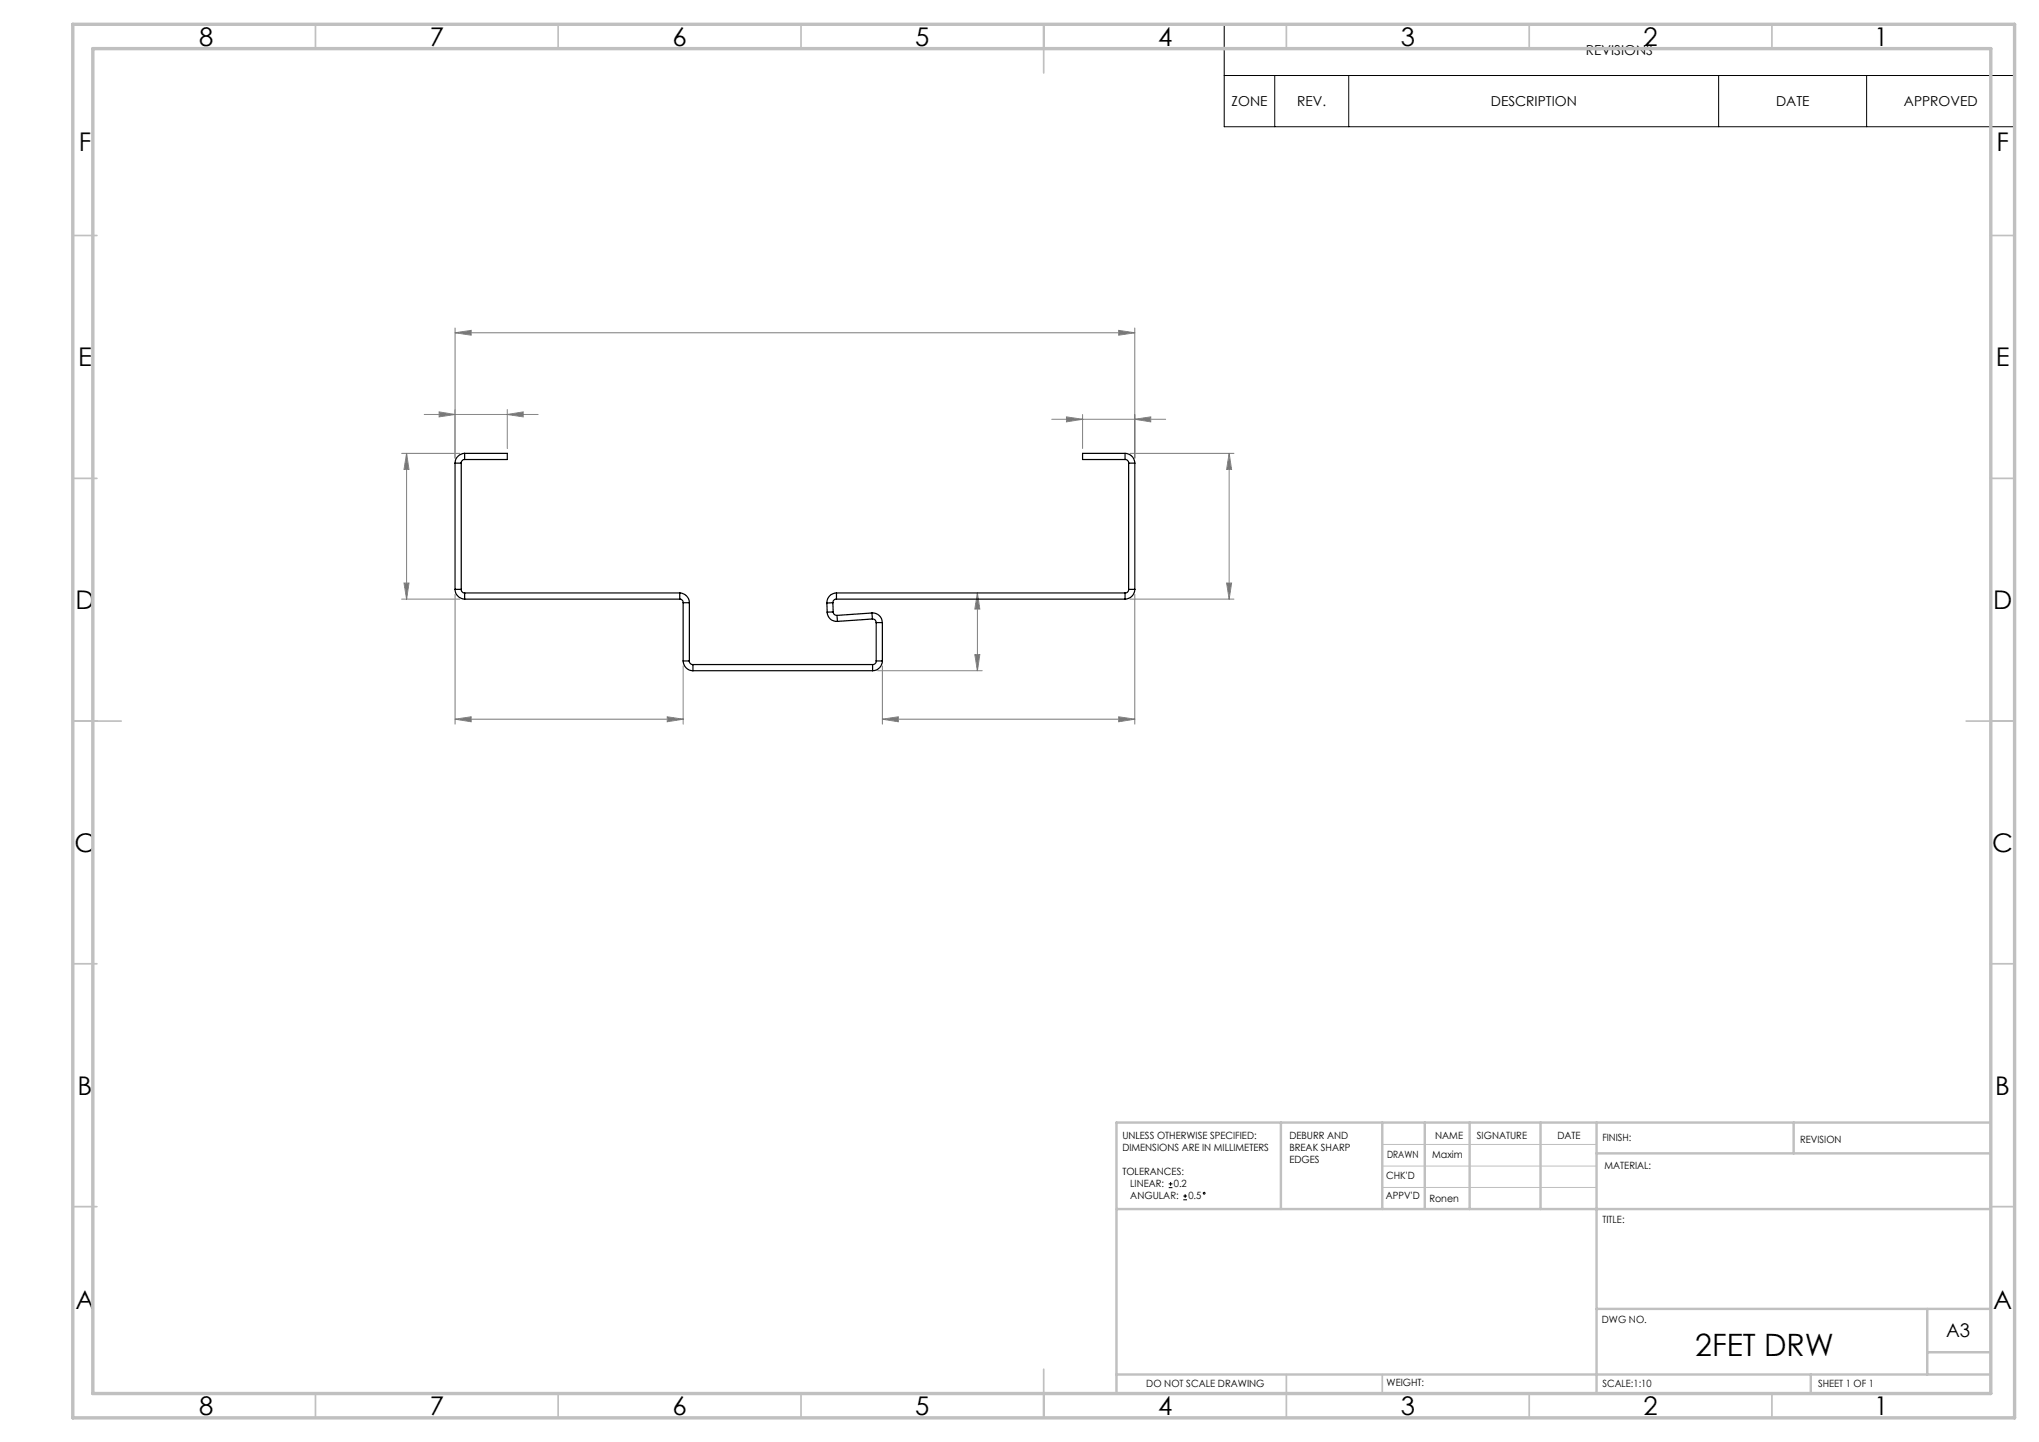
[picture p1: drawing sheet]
<svg xmlns="http://www.w3.org/2000/svg" width="420mm" height="297mm" viewBox="0 0 420 297" stroke-linecap="round" stroke-linejoin="round" font-family="sans-serif">
<g fill="none" stroke="#000" stroke-width=".21">
<path d="M252.2 5h162.8v21.1h-162.8zM252.2 15.6h162.8M262.6 15.6v10.5M277.8 15.6v10.5M354 15.6v10.5M384.5 15.6v10.5M240.7 244.6h.8M240.7 243.8h.8M241.1 243.4v.8M243.7 247.1h.8M243.7 246.3h.8M244.1 246v.7"/>
<circle cx="248.1" cy="245.8" r=".19"/>
</g>
<g fill="none" stroke="#808080" stroke-width=".21">
<path d="M93.7 68.5l3.3-.5v1zM93.7 67.6v26.8M93.7 68.5h140.1M230.4 68l3.4 .5-3.4 .5zM233.8 67.6v26.8M82.7 93.4h12M83.7 93.4l.5 3.3h-1zM83.7 93.4v30M87.4 85.4h23.4M90.5 84.8l3.2 .6-3.2 .5zM104.5 85.4l3.3-.6v1.1zM104.5 84.3v8.1"/>
<path d="M216.6 86.4h23.5M219.7 85.9l3.3 .5-3.3 .5zM223 85.4v7M232.8 93.4h21.4M233.8 86.4l3.2-.5v1zM253.2 93.4l.5 3.3h-1zM253.2 93.4v30M82.7 123.4h12M83.2 120.1h1l-.5 3.3zM93.7 122.4v26.8M140.7 137.2v12M180.8 138.1h21.5"/>
<path d="M181.8 137.2v12M200.8 134.8h1l-.5 3.3zM201.3 122.1l.5 3.3h-1zM201.3 122.1v16M232.8 123.4h21.4M233.8 122.4v26.8M252.7 120.1h1l-.5 3.3zM93.7 148.1l3.3-.5v1.1zM93.7 148.1h47M137.4 147.6l3.3 .5-3.3 .6zM181.8 148.1l3.2-.5v1.1zM181.8 148.1h52"/>
<path d="M230.4 147.6l3.4 .5-3.4 .6z"/>
</g>
<path d="M284.7 235.7h44.2M284.7 240.2h44.2M284.7 244.6h44.2" fill="none" stroke="#c0c0c0" stroke-width=".21"/>
<g fill="none" stroke="#c0c0c0" stroke-width=".35">
<path d="M65 5v5M115 5v5M165 5v5M215 5v10M265 5v5M315 5v5M365 5v5M15 48.5h5M410 48.5h5M15 98.5h5M410 98.5h5M15 148.5h10"/>
<path d="M405 148.5h10M15 198.5h5M410 198.5h5M15 248.5h5M410 248.5h5M65 287v5M115 287v5M165 287v5M215 282v10M265 283.1v8.9M284.7 283.1v3.9M315 287v5"/>
<path d="M365 287v5"/>
</g>
<g fill="none" stroke="#c0c0c0" stroke-width=".5">
<path d="M263.8 231.2v17.8M284.7 231.2v17.8M293.5 231.2v17.6M302.7 231.2v17.8M317.3 231.2v17.8M328.9 237.6h81.2M328.9 231.2v55.8M369.5 231.2v6.4M410.1 231.2h-180.1v55.8M230 249h180M328.9 269.6h81.2M397 269.6v13.5"/>
<path d="M397 278.5h13.1M230 283.1h180.1M373 283.1v3.9"/>
</g>
<path d="M15 5h400v287h-400zM19.1 10h391v277h-391z" fill="none" stroke="#c0c0c0" stroke-width=".7"/>
<g fill="#808080">
<path d="M93.7 68.5l3.3-.5v1zM230.4 68l3.4 .5-3.4 .5zM181.8 148.1l3.2-.5v1.1zM230.4 147.6l3.4 .5-3.4 .6zM219.7 85.9l3.3 .5-3.3 .5zM233.8 86.4l3.2-.5v1z"/>
<path d="M90.5 84.8l3.2 .6-3.2 .5zM104.5 85.4l3.3-.6v1.1z"/>
<path d="M137.4 147.6l3.3 .5-3.3 .6zM93.7 148.1l3.3-.5v1.1z"/>
<path d="M200.8 134.8h1l-.5 3.3zM201.3 122.1l.5 3.3h-1zM252.7 120.1h1l-.5 3.3zM253.2 93.4l.5 3.3h-1z"/>
<path d="M83.2 120.1h1l-.5 3.3zM83.7 93.4l.5 3.3h-1z"/>
</g>
<g fill="none" stroke="#000" stroke-width=".25">
<path d="M93.7 95.4h1.3M93.7 95.4v26M95 95.4v26M95.7 94.6a.72 .72 0 0 0-.7 .8M95.7 93.4a2.05 2.05 0 0 0-2 2M95.7 93.4v1.2M95.7 93.4h8.8v1.2h-8.8M231.7 94.6a.72 .72 0 0 1 .8 .8M231.7 93.4a2.05 2.05 0 0 1 2.1 2M231.7 93.4h-8.7v1.2h8.7M231.7 93.4v1.2M232.5 95.4h1.3"/>
<path d="M232.5 95.4v26M233.8 95.4v26M93.7 121.4a2.05 2.05 0 0 0 2 2M93.7 121.4h1.3M95 121.4a.72 .72 0 0 0 .7 .7M95.7 122.1v1.3M95.7 122.1h44.3M95.7 123.4h44.3M140 122.1a2.05 2.05 0 0 1 2 2M140 123.4a.72 .72 0 0 1 .7 .7M140 122.1v1.3M140.7 136.1a2.05 2.05 0 0 0 2 2"/>
<path d="M140.7 124.1h1.3M140.7 136.1h1.3M140.7 124.1v12M142 136.1a.72 .72 0 0 0 .7 .8M142 124.1v12M142.7 136.9v1.2M142.7 136.9h37M142.7 138.1h37M170.3 124.2l.1 1.9M170.4 126.1a1.94 1.94 0 0 0 2.1 1.9M171.6 124.1l-1.3 .1M171.6 124.1v1.9"/>
<path d="M171.6 126a.72 .72 0 0 0 .8 .7M171.6 126l-1.2 .1M172.3 122.1a1.99 1.99 0 0 0-2 2.1M172.3 123.4a.72 .72 0 0 0-.7 .7M172.3 122.1h59.4M172.3 123.4h59.4M172.3 122.1v1.3M172.4 126.7l.1 1.3M179.6 126.3a1.99 1.99 0 0 1 2.2 1.9M179.6 126.3l.1 1.2M179.6 126.3l-7.2 .4M179.7 127.5a.73 .73 0 0 1 .8 .7"/>
<path d="M179.7 127.5l-7.2 .5M179.7 136.9v1.2M180.5 136.1a.72 .72 0 0 1-.8 .8M180.5 136.1h1.3M180.5 128.2h1.3M180.5 128.2v7.9M181.8 136.1a2.05 2.05 0 0 1-2.1 2M181.8 128.2v7.9M231.7 122.1v1.3M232.5 121.4a.72 .72 0 0 1-.8 .7M232.5 121.4h1.3M233.8 121.4a2.05 2.05 0 0 1-2.1 2"/>
</g>
<text font-size="6.3" x="349.2" y="279.3">2FET DRW</text>
<g font-size="5.3">
<text x="41" y="9.4">8</text>
<text x="88.5" y="9.4">7</text>
<text x="138.5" y="9.4">6</text>
<text x="188.5" y="9.4">5</text>
<text x="238.5" y="9.4">4</text>
<text x="288.5" y="9.4">3</text>
<text x="338.5" y="9.4">2</text>
<text x="386" y="9.4">1</text>
<text x="16.2" y="31.2">F</text>
<text x="411.2" y="31.2">F</text>
<text x="16.1" y="75.4">E</text>
<text x="411.1" y="75.4">E</text>
<text x="15.5" y="125.4">D</text>
<text x="410.5" y="125.4">D</text>
<text x="15.4" y="175.4">C</text>
<text x="410.4" y="175.4">C</text>
<text x="16" y="225.4">B</text>
<text x="411" y="225.4">B</text>
<text x="15.5" y="269.7">A</text>
<text x="410.5" y="269.7">A</text>
<text x="41" y="291.4">8</text>
<text x="88.5" y="291.4">7</text>
<text x="138.5" y="291.4">6</text>
<text x="188.5" y="291.4">5</text>
<text x="238.5" y="291.4">4</text>
<text x="288.5" y="291.4">3</text>
<text x="338.5" y="291.4">2</text>
<text x="386" y="291.4">1</text>
</g>
<text font-size="3.9" x="400.9" y="275.5">A3</text>
<g font-size="2.8">
<text x="326.7" y="11.3">REVISIONS</text>
<text x="253.7" y="21.8">ZONE</text>
<text x="267.2" y="21.8">REV.</text>
<text x="307.1" y="21.8">DESCRIPTION</text>
<text x="365.8" y="21.8">DATE</text>
<text x="392.2" y="21.8">APPROVED</text>
</g>
<g font-size="2.1">
<text x="231.2" y="234.6">UNLESS OTHERWISE SPECIFIED:</text>
<text x="231.2" y="237">DIMENSIONS ARE IN MILLIMETERS</text>
<text x="265.6" y="234.6">DEBURR AND</text>
<text x="265.6" y="237.1">BREAK SHARP</text>
<text x="265.6" y="239.6">EDGES</text>
<text x="285.7" y="238.4">DRAWN</text>
<text x="295" y="238.4">Maxim</text>
<text x="295.6" y="234.5">NAME</text>
<text x="304.2" y="234.5">SIGNATURE</text>
<text x="320.8" y="234.5">DATE</text>
<text x="330.1" y="235">FINISH:</text>
<text x="370.8" y="235.4">REVISION</text>
<text x="231.2" y="242">TOLERANCES:</text>
<text x="232.8" y="244.5">LINEAR:</text>
<text x="241.8" y="244.6">0.2</text>
<text x="285.5" y="242.8">CHK'D</text>
<text x="330.5" y="240.8">MATERIAL:</text>
<text x="232.8" y="247">ANGULAR:</text>
<text x="244.8" y="247.1">0.5</text>
<text x="285.5" y="247.1">APPV'D</text>
<text x="294.4" y="247.5">Ronen</text>
<text x="330.1" y="251.9">TITLE:</text>
<text x="330" y="272.5">DWG NO.</text>
<text x="236.1" y="285.6">DO NOT SCALE DRAWING</text>
<text x="285.6" y="285.5">WEIGHT:</text>
<text x="330.1" y="285.6">SCALE:1:10</text>
<text x="374.5" y="285.6">SHEET 1 OF 1</text>
</g>
</svg>
